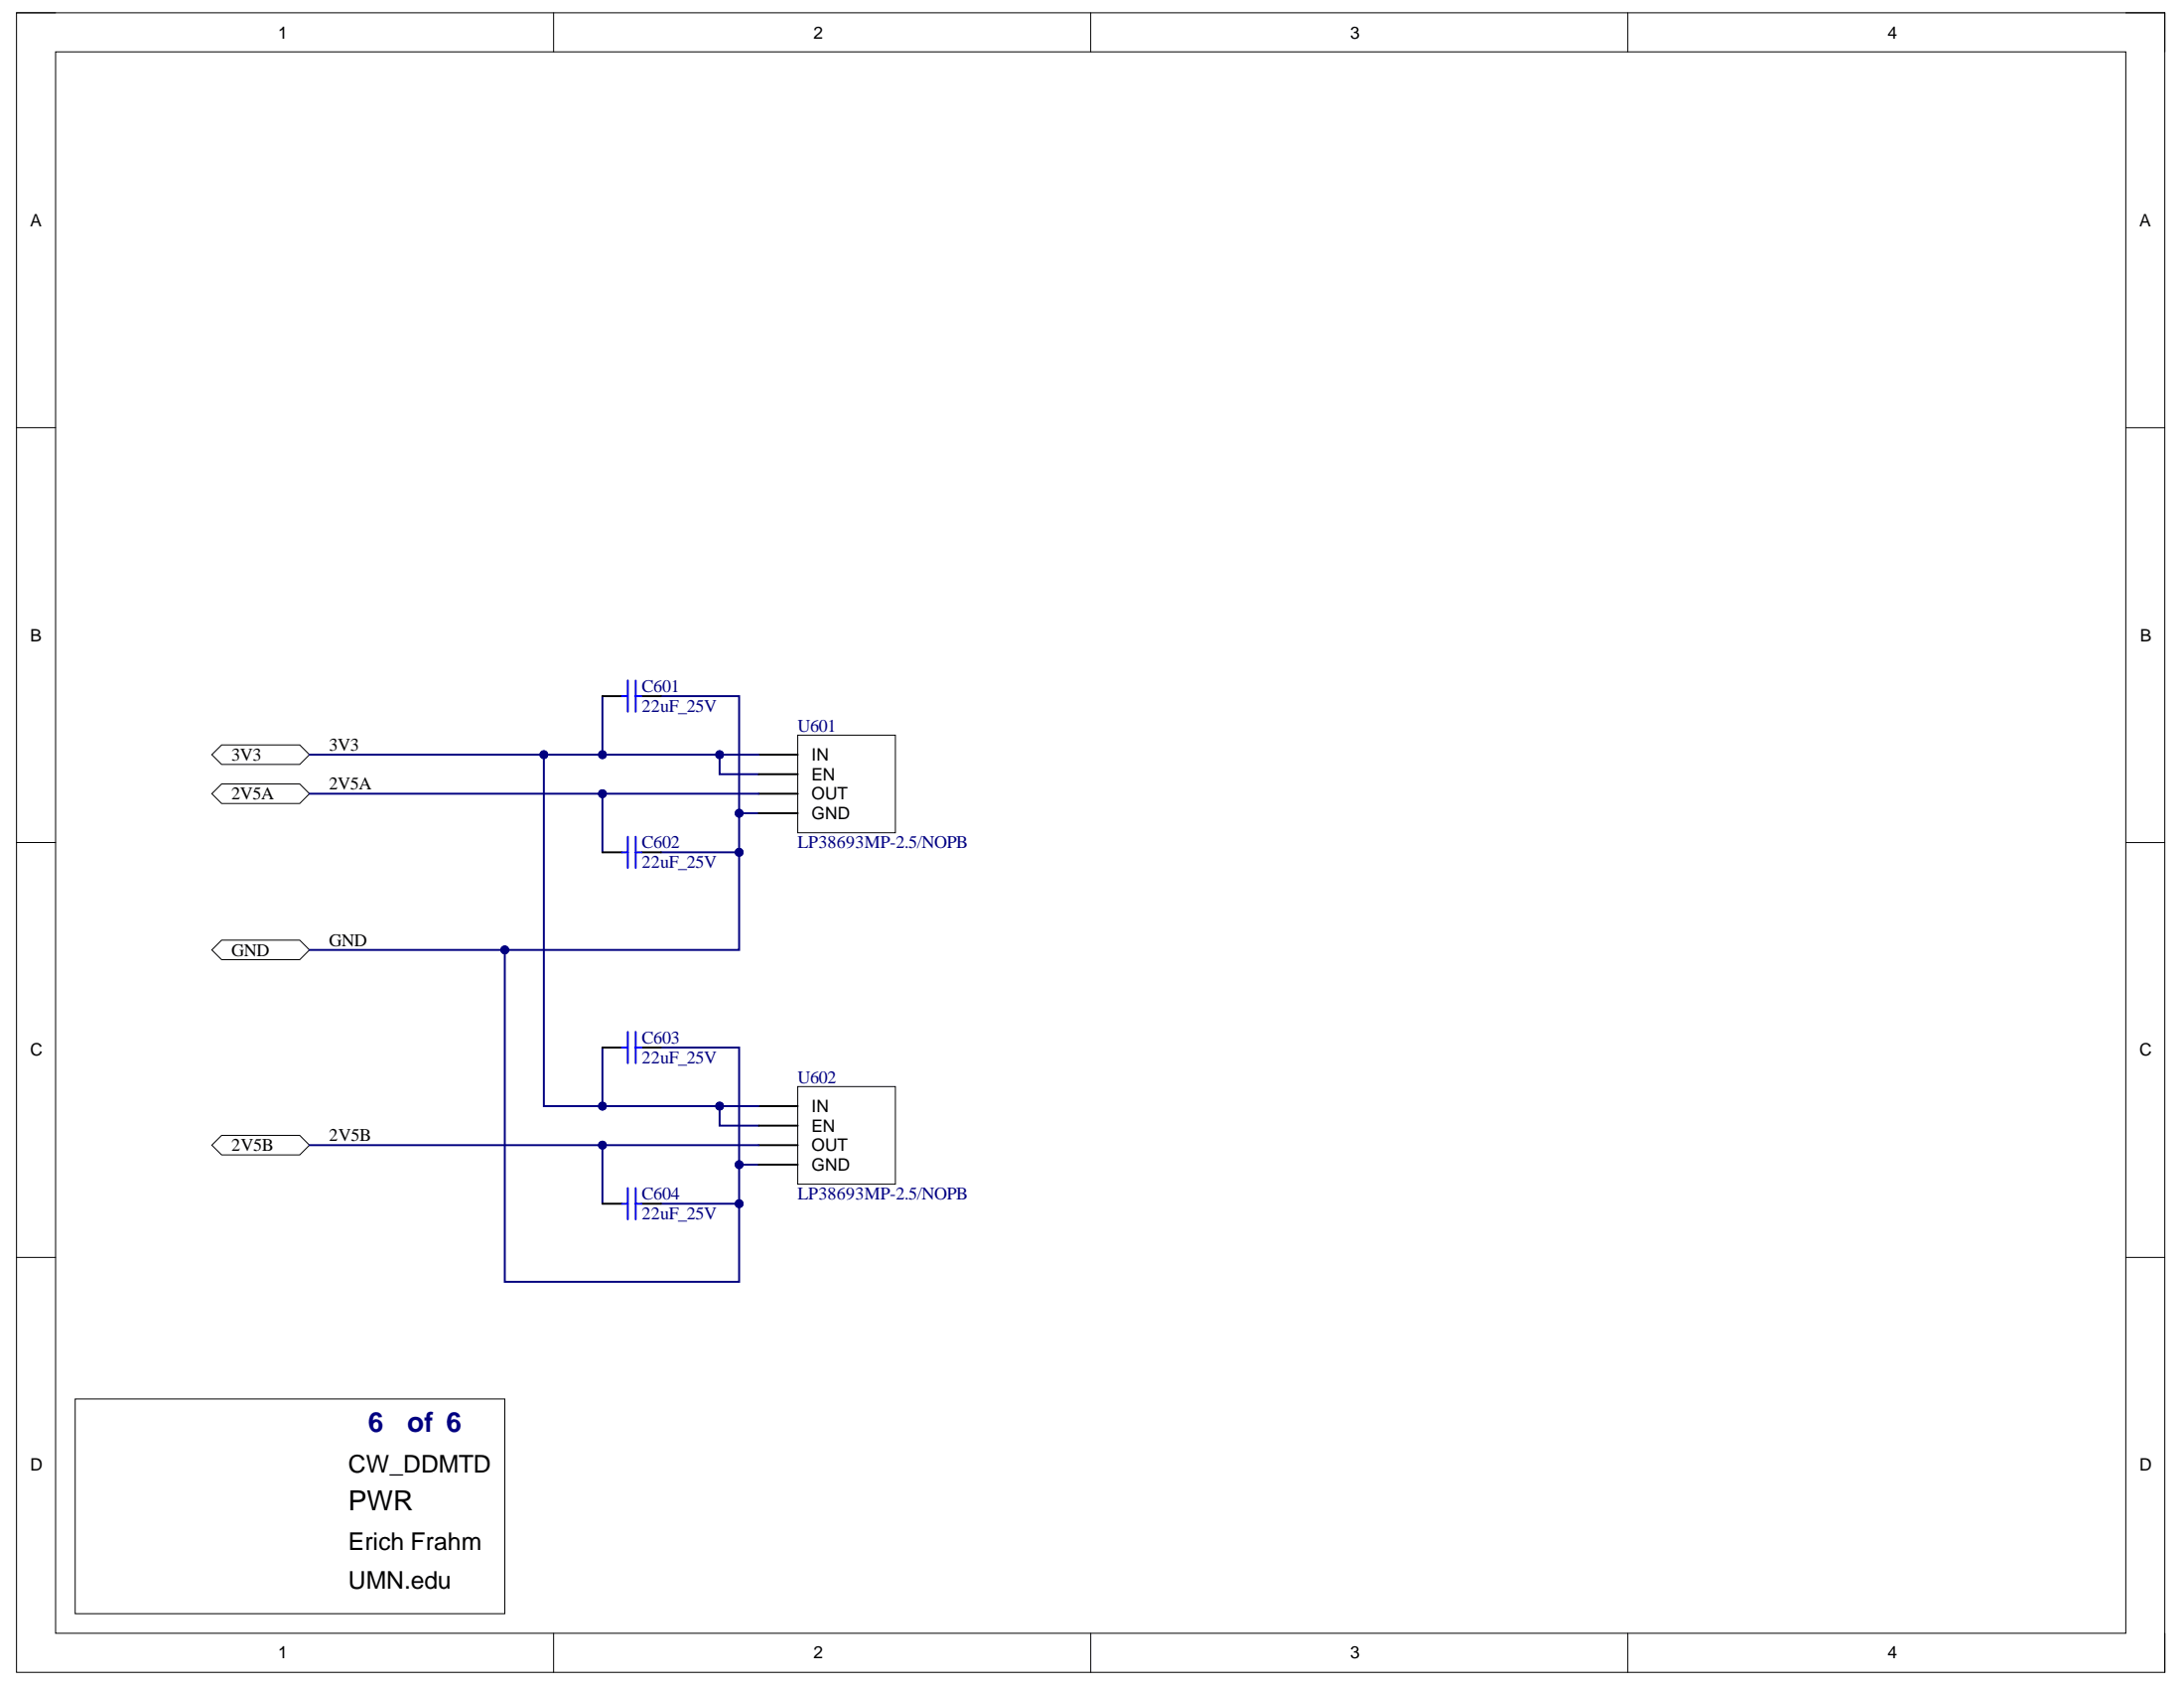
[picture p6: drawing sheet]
<svg xmlns="http://www.w3.org/2000/svg" width="279mm" height="216mm" viewBox="0 0 279 216" stroke-linecap="round" stroke-linejoin="round" font-family="sans-serif">
<path d="M2.1 1.6h274.8v212.3h-274.8z" fill="none" stroke="#000" stroke-width=".13"/>
<path d="M7.1 6.6h264.9v202.3h-264.9z" fill-rule="evenodd" fill="#fff"/>
<g fill="none" stroke="#000" stroke-width=".13">
<path d="M2.1 1.6h5M7.1 6.6h264.9v202.3h-264.9zM70.8 1.6v5M139.5 1.6v5M208.2 1.6v5M272 1.6h4.9v5M2.1 54.7h5M272 54.7h4.9M2.1 107.8h5M272 107.8h4.9M2.1 160.8h5M272 160.8h4.9"/>
<path d="M70.8 208.9v5M139.5 208.9v5M208.2 208.9v5M276.9 208.9v5"/>
</g>
<path d="M9.6 178.9h55v27.5h-55z" fill-rule="evenodd" fill="#fff"/>
<path d="M9.6 178.9h55v27.5h-55z" fill="none" stroke="#000" stroke-width=".13"/>
<path d="M27.1 96.5l1.3-1.2h9.9l1.3 1.2-1.3 1.3h-9.9z" fill-rule="evenodd" fill="#fff"/>
<path d="M27.1 96.5l1.3-1.2h9.9l1.3 1.2-1.3 1.3h-9.9z" fill="none" stroke="#000" stroke-width=".13"/>
<path d="M39.6 96.5h37.5" fill="none" stroke="#000080" stroke-width=".25"/>
<circle cx="69.6" cy="96.5" r=".5" fill="#000080"/>
<circle cx="69.6" cy="96.5" r=".5" fill="none" stroke="#000080" stroke-width=".13"/>
<circle cx="77.1" cy="96.5" r=".5" fill="#000080"/>
<circle cx="77.1" cy="96.5" r=".5" fill="none" stroke="#000080" stroke-width=".13"/>
<path d="M27.1 121.5l1.3-1.3h9.9l1.3 1.3-1.3 1.2h-9.9z" fill-rule="evenodd" fill="#fff"/>
<path d="M27.1 121.5l1.3-1.3h9.9l1.3 1.3-1.3 1.2h-9.9z" fill="none" stroke="#000" stroke-width=".13"/>
<path d="M94.6 109v12.5h-55" fill="none" stroke="#000080" stroke-width=".25"/>
<circle cx="94.6" cy="109" r=".5" fill="#000080"/>
<circle cx="94.6" cy="109" r=".5" fill="none" stroke="#000080" stroke-width=".13"/>
<circle cx="64.6" cy="121.5" r=".5" fill="#000080"/>
<circle cx="64.6" cy="121.5" r=".5" fill="none" stroke="#000080" stroke-width=".13"/>
<path d="M27.1 101.5l1.3-1.2h9.9l1.3 1.2-1.3 1.3h-9.9z" fill-rule="evenodd" fill="#fff"/>
<path d="M27.1 101.5l1.3-1.2h9.9l1.3 1.2-1.3 1.3h-9.9z" fill="none" stroke="#000" stroke-width=".13"/>
<path d="M92.1 96.5v2.5h5" fill="none" stroke="#000080" stroke-width=".25"/>
<circle cx="92.1" cy="96.5" r=".5" fill="#000080"/>
<circle cx="92.1" cy="96.5" r=".5" fill="none" stroke="#000080" stroke-width=".13"/>
<path d="M94.6 104h2.5" fill="none" stroke="#000080" stroke-width=".25"/>
<circle cx="94.6" cy="104" r=".5" fill="#000080"/>
<circle cx="94.6" cy="104" r=".5" fill="none" stroke="#000080" stroke-width=".13"/>
<path d="M102.1 94h12.4v12.5h-12.4z" fill-rule="evenodd" fill="#fff"/>
<path d="M102.1 94h12.4v12.5h-12.4z" fill="none" stroke="#000" stroke-width=".13"/>
<path d="M97.1 96.5h5M97.1 99h5M97.1 101.5h5M97.1 104h5" fill="none" stroke="#000" stroke-width=".25"/>
<path d="M97.1 101.5h-20v7.5" fill="none" stroke="#000080" stroke-width=".25"/>
<circle cx="77.1" cy="101.5" r=".5" fill="#000080"/>
<circle cx="77.1" cy="101.5" r=".5" fill="none" stroke="#000080" stroke-width=".13"/>
<path d="M77.1 89v7.5h20" fill="none" stroke="#000080" stroke-width=".25"/>
<circle cx="92.1" cy="96.5" r=".5" fill="#000080"/>
<circle cx="92.1" cy="96.5" r=".5" fill="none" stroke="#000080" stroke-width=".13"/>
<circle cx="77.1" cy="96.5" r=".5" fill="#000080"/>
<circle cx="77.1" cy="96.5" r=".5" fill="none" stroke="#000080" stroke-width=".13"/>
<path d="M84.6 89h10v20h-10" fill="none" stroke="#000080" stroke-width=".25"/>
<circle cx="94.6" cy="104" r=".5" fill="#000080"/>
<circle cx="94.6" cy="104" r=".5" fill="none" stroke="#000080" stroke-width=".13"/>
<circle cx="94.6" cy="109" r=".5" fill="#000080"/>
<circle cx="94.6" cy="109" r=".5" fill="none" stroke="#000080" stroke-width=".13"/>
<path d="M92.1 141.5v2.5h5" fill="none" stroke="#000080" stroke-width=".25"/>
<circle cx="92.1" cy="141.5" r=".5" fill="#000080"/>
<circle cx="92.1" cy="141.5" r=".5" fill="none" stroke="#000080" stroke-width=".13"/>
<path d="M94.6 149h2.5" fill="none" stroke="#000080" stroke-width=".25"/>
<circle cx="94.6" cy="149" r=".5" fill="#000080"/>
<circle cx="94.6" cy="149" r=".5" fill="none" stroke="#000080" stroke-width=".13"/>
<path d="M102.1 139h12.4v12.5h-12.4z" fill-rule="evenodd" fill="#fff"/>
<path d="M102.1 139h12.4v12.5h-12.4z" fill="none" stroke="#000" stroke-width=".13"/>
<path d="M97.1 146.5h5M97.1 149h5M97.1 141.5h5M97.1 144h5" fill="none" stroke="#000" stroke-width=".25"/>
<path d="M97.1 146.5h-20v7.5" fill="none" stroke="#000080" stroke-width=".25"/>
<circle cx="77.1" cy="146.5" r=".5" fill="#000080"/>
<circle cx="77.1" cy="146.5" r=".5" fill="none" stroke="#000080" stroke-width=".13"/>
<path d="M77.1 134v7.5h20" fill="none" stroke="#000080" stroke-width=".25"/>
<circle cx="92.1" cy="141.5" r=".5" fill="#000080"/>
<circle cx="92.1" cy="141.5" r=".5" fill="none" stroke="#000080" stroke-width=".13"/>
<circle cx="77.1" cy="141.5" r=".5" fill="#000080"/>
<circle cx="77.1" cy="141.5" r=".5" fill="none" stroke="#000080" stroke-width=".13"/>
<path d="M84.6 134h10v20h-10" fill="none" stroke="#000080" stroke-width=".25"/>
<circle cx="94.6" cy="149" r=".5" fill="#000080"/>
<circle cx="94.6" cy="149" r=".5" fill="none" stroke="#000080" stroke-width=".13"/>
<circle cx="94.6" cy="154" r=".5" fill="#000080"/>
<circle cx="94.6" cy="154" r=".5" fill="none" stroke="#000080" stroke-width=".13"/>
<path d="M39.6 101.5h37.5" fill="none" stroke="#000080" stroke-width=".25"/>
<circle cx="77.1" cy="101.5" r=".5" fill="#000080"/>
<circle cx="77.1" cy="101.5" r=".5" fill="none" stroke="#000080" stroke-width=".13"/>
<path d="M27.1 146.5l1.3-1.3h9.9l1.3 1.3-1.3 1.2h-9.9z" fill-rule="evenodd" fill="#fff"/>
<path d="M27.1 146.5l1.3-1.3h9.9l1.3 1.3-1.3 1.2h-9.9z" fill="none" stroke="#000" stroke-width=".13"/>
<path d="M39.6 146.5h37.5" fill="none" stroke="#000080" stroke-width=".25"/>
<circle cx="77.1" cy="146.5" r=".5" fill="#000080"/>
<circle cx="77.1" cy="146.5" r=".5" fill="none" stroke="#000080" stroke-width=".13"/>
<path d="M69.6 96.5v45h7.5" fill="none" stroke="#000080" stroke-width=".25"/>
<circle cx="77.1" cy="141.5" r=".5" fill="#000080"/>
<circle cx="77.1" cy="141.5" r=".5" fill="none" stroke="#000080" stroke-width=".13"/>
<circle cx="69.6" cy="96.5" r=".5" fill="#000080"/>
<circle cx="69.6" cy="96.5" r=".5" fill="none" stroke="#000080" stroke-width=".13"/>
<path d="M64.6 121.5v42.4h30v-9.9" fill="none" stroke="#000080" stroke-width=".25"/>
<circle cx="94.6" cy="154" r=".5" fill="#000080"/>
<circle cx="94.6" cy="154" r=".5" fill="none" stroke="#000080" stroke-width=".13"/>
<circle cx="64.6" cy="121.5" r=".5" fill="#000080"/>
<circle cx="64.6" cy="121.5" r=".5" fill="none" stroke="#000080" stroke-width=".13"/>
<path d="M77.1 89h2.5M82.1 89h2.5M77.1 109h2.5M82.1 109h2.5M77.1 134h2.5M82.1 134h2.5M77.1 154h2.5M82.1 154h2.5" fill="none" stroke="#000" stroke-width=".25"/>
<g fill="none" stroke="#00f" stroke-width=".25">
<path d="M79.6 89h.7M80.3 87v4M81.3 87v4M81.3 89h.8M79.6 109h.7M80.3 107v4M81.3 107v4M81.3 109h.8M79.6 134h.7M80.3 132v4M81.3 132v4M81.3 134h.8"/>
<path d="M79.6 154h.7M80.3 152v4M81.3 152v4M81.3 154h.8"/>
</g>
<g font-size="3.5" fill="#000080">
<text x="47.1" y="183.1">6</text>
<text x="52.1" y="183.1">of 6</text>
</g>
<text font-size="3.5" x="44.6" y="193.2">PWR</text>
<g font-size="3.1">
<text x="44.6" y="188.3">CW_DDMTD</text>
<text x="44.6" y="198.3">Erich Frahm</text>
<text x="44.6" y="203.2">UMN.edu</text>
</g>
<g font-size="2.3" fill="#000080">
<text x="82.1" y="88.6">C601</text>
<text x="82.1" y="91">22uF_25V</text>
<text x="102.1" y="93.6">U601</text>
<text x="82.1" y="108.5">C602</text>
<text x="82.1" y="111.1">22uF_25V</text>
<text x="102.1" y="108.5">LP38693MP-2.5/NOPB</text>
<text x="82.1" y="133.5">C603</text>
<text x="82.1" y="136">22uF_25V</text>
<text x="102.1" y="138.5">U602</text>
<text x="82.1" y="153.5">C604</text>
<text x="82.1" y="155.9">22uF_25V</text>
<text x="102.1" y="153.5">LP38693MP-2.5/NOPB</text>
</g>
<g font-size="2.3">
<text x="29.6" y="97.3">3V3</text>
<text x="42.1" y="96">3V3</text>
<text x="42.1" y="101">2V5A</text>
<text x="29.6" y="102.3">2V5A</text>
<text x="29.6" y="122.3">GND</text>
<text x="42.1" y="121">GND</text>
<text x="29.6" y="147.2">2V5B</text>
<text x="42.1" y="146">2V5B</text>
</g>
<g font-size="2.2">
<text x="35.6" y="4.9">1</text>
<text x="104.1" y="4.9">2</text>
<text x="172.7" y="4.9">3</text>
<text x="241.5" y="4.9">4</text>
<text x="3.9" y="28.9">A</text>
<text x="273.7" y="28.9">A</text>
<text x="3.9" y="82">B</text>
<text x="273.8" y="82">B</text>
<text x="103.8" y="97.3">IN</text>
<text x="103.8" y="99.8">EN</text>
<text x="103.8" y="102.3">OUT</text>
<text x="103.8" y="104.8">GND</text>
<text x="3.9" y="135.1">C</text>
<text x="273.7" y="135.1">C</text>
<text x="103.8" y="142.2">IN</text>
<text x="103.8" y="147.2">OUT</text>
<text x="103.8" y="149.8">GND</text>
<text x="103.8" y="144.8">EN</text>
<text x="3.9" y="188.1">D</text>
<text x="273.7" y="188.1">D</text>
<text x="35.6" y="212.1">1</text>
<text x="104.1" y="212.1">2</text>
<text x="172.7" y="212.1">3</text>
<text x="241.5" y="212.1">4</text>
</g>
</svg>
